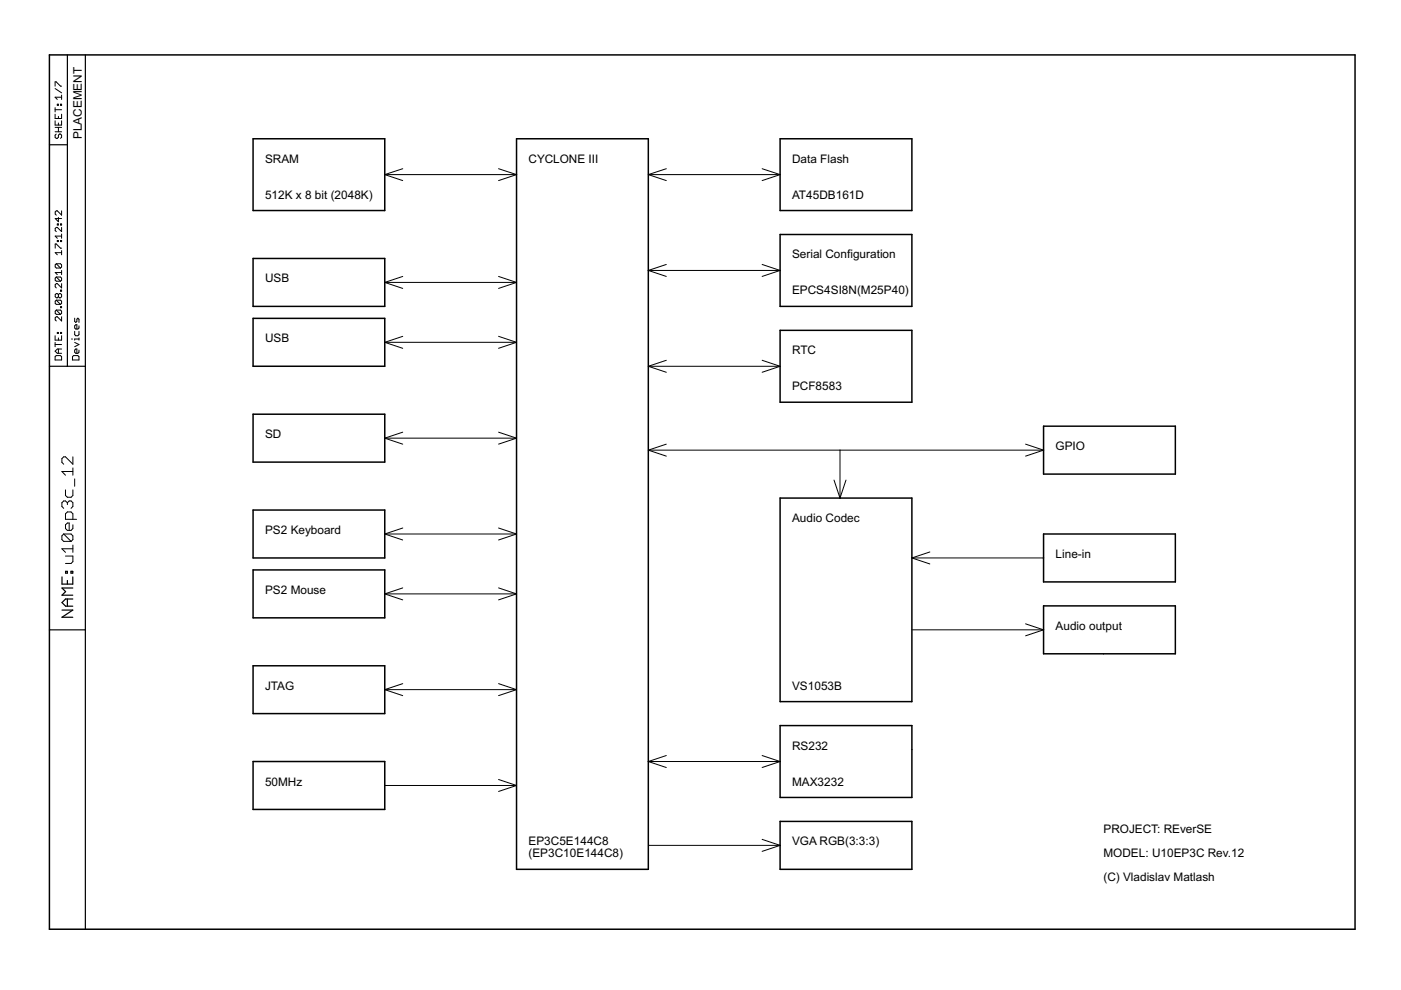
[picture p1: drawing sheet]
<svg xmlns="http://www.w3.org/2000/svg" width="297mm" height="210mm" viewBox="0 0 297 210" stroke-linecap="round" stroke-linejoin="round" font-family="sans-serif">
<g fill="#000" stroke="#000" stroke-width=".32">
<path d="M10.5 11.6v185.4zM10.5 11.6h276.8zM53.7 29.4h27.9zM81.6 29.4v7.6zM81.6 37v7.6zM109.5 29.4h28zM109.5 29.4v7.6zM137.5 29.4v27.9zM165.4 29.4h27.9zM193.3 29.4v15.2zM53.7 29.4v15.2zM53.7 54.8h27.9z"/>
<path d="M53.7 44.6h27.9zM81.6 54.8v5.1zM81.6 59.9v5.1zM137.5 57.3v104.2zM165.4 29.4v15.2zM165.4 49.7h27.9zM165.4 49.7v7.6zM165.4 44.6h27.9zM193.3 49.7v15.3zM53.7 54.8v10.2zM53.7 67.5h27.9zM53.7 67.5v10.2z"/>
<path d="M53.7 65h27.9zM81.6 67.5v10.2zM53.7 77.7h27.9zM165.4 57.3v7.7zM165.4 70h27.9zM165.4 65h27.9zM193.3 70v15.3zM53.7 87.8h27.9zM53.7 87.8v10.2zM81.6 87.8v5.1zM81.6 92.9v5.1zM53.7 98h27.9z"/>
<path d="M165.4 70v15.3zM165.4 85.3h27.9zM221.3 90.4h27.9zM221.3 90.4v5zM249.2 90.4v10.1zM53.7 108.1h27.9zM53.7 108.1v10.2zM81.6 108.1v10.2zM53.7 118.3h27.9zM165.4 105.6h12.7zM178.1 105.6h15.2zM193.3 105.6v43.2z"/>
<path d="M221.3 95.4v5.1zM221.3 113.2h27.9zM221.3 113.2v5.1zM221.3 100.5h27.9zM249.2 113.2v10.2zM53.7 120.8h27.9zM53.7 120.8v10.2zM81.6 120.8v10.2zM53.7 131h27.9zM221.3 118.3v5.1zM221.3 128.5h27.9zM221.3 133.5v5.1z"/>
<path d="M221.3 128.5v5zM221.3 138.6h12.7zM221.3 123.4h27.9zM249.2 128.5v10.1zM234 138.6h15.2zM53.7 141.2h27.9zM53.7 141.2v10.1zM81.6 141.2v5zM81.6 146.2v5.1zM53.7 151.3h27.9zM165.4 105.6v43.2zM165.4 153.8h27.9z"/>
<path d="M165.4 148.8h27.9zM193.3 153.8v5.1zM193.3 158.9v10.2zM53.7 161.5h27.9zM53.7 161.5v10.1zM81.6 161.5v5zM81.6 166.5v5.1zM53.7 171.6h27.9zM137.5 161.5v22.8zM165.4 174.2h27.9zM165.4 174.2v5zM165.4 161.5v7.6z"/>
<path d="M165.4 153.8v7.7zM193.3 174.2v10.1zM165.4 169.1h27.9zM10.5 197h276.8zM109.5 37v147.3zM109.5 184.3h28zM165.4 179.2v5.1zM165.4 184.3h27.9zM287.3 11.6v185.4z"/>
</g>
<g fill="#000" stroke="#000" stroke-width=".21">
<path d="M11.7 17.4v.9zM11.7 17.4h.2zM11.9 17.4l.9 .9zM12.8 18.3h.3zM11.7 18.8l1.4 .9zM11.7 28.7v.4zM11.7 29.1l.2 .2zM11.7 27h1.4zM11.7 25.6v.9zM11.7 26.5h1.4zM11.7 24.2v.9zM11.7 25.1h1.4z"/>
<path d="M11.7 22.8v.9zM11.7 20.6h1.4zM11.9 28.4l-.2 .3zM11.9 29.3h.2zM12.1 29.3l.3-.2zM12.1 22.1v.2zM12.1 22.1h.3zM11.7 20.6l.4 .5zM12.4 28.7v.4zM12.4 28.7l.2-.3zM12.4 27v.9zM12.4 26.1v.4z"/>
<path d="M12.4 24.7v.4zM12.4 22.1v.2zM12.1 22.3h.3zM12.6 28.4h.2zM12.8 28.4l.3 .3zM12.8 22.1v.2zM12.8 22.1h.3zM13.1 28.7v.4zM13.1 29.1l-.3 .2zM11.7 27.9h1.4zM13.1 25.6v.9zM13.1 24.2v.9z"/>
<path d="M11.7 23.3h1.4zM13.1 22.1v.2zM12.8 22.3h.3zM13.1 20.2v.9zM81.6 37h27.9zM81.6 37l3.8-1.2zM81.6 37l3.8 1.3zM105.7 35.8l3.8 1.2zM105.7 38.3l3.8-1.3zM137.5 37h27.9zM137.5 37l3.8-1.2zM137.5 37l3.8 1.3z"/>
<path d="M161.6 35.8l3.8 1.2zM161.6 38.3l3.8-1.3zM11.7 59v.4zM11.7 59l.2-.3zM11.7 57.8h1.4zM11.7 56.2v.4zM11.7 56.2l.2-.3zM11.7 53.6h1.4zM11.7 51.7v.9zM11.7 51.7h.2zM11.7 50.1h1.4zM11.7 48.4v.5z"/>
<path d="M11.7 48.9l.2 .2zM11.7 46.3l.7 .7zM11.7 44.9v.5zM11.7 45.4l.2 .2zM11.7 59.4l.2 .2zM11.9 58.7h.9zM11.7 56.6l.2 .2zM11.9 55.9h.9zM11.9 51.7l.9 .9zM11.7 48.4l.2-.2zM11.9 44.7l-.2 .2zM11.7 57.8l.4 .4z"/>
<path d="M11.7 53.6l.4 .4zM12.1 51v.2zM12.1 51h.3zM11.7 50.1l.4 .4zM11.9 48.2h.2zM12.1 47.5v.2zM12.1 47.5h.3zM11.9 44.7h.2zM12.4 51v.2zM12.1 51.2h.3zM12.4 47.5v.2zM12.1 47.7h.3z"/>
<path d="M12.4 46.1v.9zM11.9 59.6h.9zM12.8 58.7l.3 .3zM11.9 58.7l.9 .9zM11.9 56.8h.9zM12.8 55.9l.3 .3zM11.9 55.9l.9 .9zM12.8 52.6h.3zM12.8 51v.2zM12.8 51h.3zM12.8 47.5v.2zM12.8 47.5h.3z"/>
<path d="M13.1 59v.4zM12.8 59.6l.3-.2zM13.1 57.3v.9zM13.1 56.2v.4zM13.1 56.6l-.3 .2zM13.1 53.1v.9zM13.1 51v.2zM12.8 51.2h.3zM13.1 49.6v.9zM13.1 48.2v.9zM12.1 48.2l1 .9zM13.1 47.5v.2z"/>
<path d="M12.8 47.7h.3zM11.7 46.3h1.4zM13.1 44.7v.9zM12.1 44.7l1 .9zM81.6 59.9h27.9zM81.6 59.9l3.8-1.3zM81.6 59.9l3.8 1.3zM105.7 58.6l3.8 1.3zM105.7 61.2l3.8-1.3zM137.5 57.3h27.9zM137.5 57.3l3.8-1.2zM137.5 57.3l3.8 1.3z"/>
<path d="M161.6 56.1l3.8 1.2zM161.6 58.6l3.8-1.3zM11.7 76.3h1.4zM11.7 75.6v.7zM11.7 74.5l.4-.5zM11.7 72.6v.9zM11.7 71.2v.9zM11.7 72.1h1.4zM11.7 67.4v.4zM11.7 67.8l.2 .3zM11.7 66v.4zM11.7 66l.2-.3z"/>
<path d="M11.7 63.9v.4zM11.7 63.9l.2-.3zM11.7 62.5v.4zM11.7 62.5l.2-.2zM11.7 60.4v.4zM11.7 60.8l.2 .2zM11.9 75.4l-.2 .2zM11.7 67.4l.2-.2zM11.7 66.4l.2 .3zM11.9 65.7h.9zM11.7 64.3l.2 .2zM11.9 63.6h.9z"/>
<path d="M11.7 62.9l.2 .2zM11.9 62.3h.2zM11.9 60.1l-.2 .3zM11.7 74.5l.4 .4zM12.1 74h1zM12.1 70.5v.2zM12.1 70.5h.3zM11.9 67.2h.2zM12.1 62.3l.3 .2zM11.9 63.1h.2zM11.9 60.1h.2zM12.4 74v.9z"/>
<path d="M12.4 71.6v.5zM12.4 70.5v.2zM12.1 70.7h.3zM12.4 62.5l.2-.2zM12.4 62.9l-.3 .2zM12.4 62.5v.4zM12.6 62.3h.2zM12.4 62.9l.2 .2zM11.9 75.4h.9zM12.8 70.5v.2zM12.8 70.5h.3zM11.9 66.7h.9z"/>
<path d="M12.8 65.7l.3 .3zM11.9 65.7l.9 1zM12.8 65v.2zM12.8 65h.3zM11.9 64.5h.9zM12.8 63.6l.3 .3zM11.9 63.6l.9 .9zM12.8 62.3l.3 .2zM12.6 63.1h.2zM12.8 61.5v.2zM12.8 61.5h.3zM13.1 75.6v.7z"/>
<path d="M12.8 75.4l.3 .2zM12.1 74.9h1zM11.7 73h1.4zM13.1 71.2v.9zM13.1 70.5v.2zM12.8 70.7h.3zM13.1 67.2v.9zM12.1 67.2l1 .9zM13.1 66v.4zM13.1 66.4l-.3 .3zM12.8 65.2h.3zM13.1 65v.2z"/>
<path d="M13.1 63.9v.4zM12.8 64.5l.3-.2zM13.1 62.5v.4zM13.1 62.9l-.3 .2zM12.8 61.7h.3zM13.1 61.5v.2zM13.1 60.1v.9zM12.1 60.1l1 .9zM15.2 71.9h.2zM15.4 76.3h1.3zM15.4 75.6v.7zM15.6 75.4l-.2 .2z"/>
<path d="M15.8 74.2v.5zM15.8 74.2l.3-.2zM15.8 73.5l.9-.5zM15.8 71.9v.2zM15.8 71.9h.9zM15.8 70.3v.7zM15.8 71l.3 .2zM15.8 69.1v.4zM15.8 69.1l.3-.2zM15.8 67.5v.6zM15.8 74.7l.3 .2zM16.1 74h.2z"/>
<path d="M16.1 71.2h.4zM15.8 69.5l.3 .3zM16.1 68.9h.2zM15.8 68.1l.3 .3zM16.3 74v.9zM16.3 68.9v.9zM16.3 67.7v.4zM16.3 68.1l-.2 .3zM15.6 75.4h.9zM16.1 74.9h.4zM16.5 71.2l.2-.2zM16.1 69.8h.4z"/>
<path d="M16.5 67.5l-.2 .2zM16.7 75.6v.7zM16.5 75.4l.2 .2zM16.7 74.2v.5zM16.7 74.7l-.2 .2zM15.8 72.6l.9 .4zM16.7 71.6v.5zM16.7 70.3v.7zM16.7 69.1v.4zM16.7 69.5l-.2 .3zM16.7 67.7v.7zM16.5 67.5l.2 .2z"/>
<path d="M81.6 72.6h27.9zM81.6 72.6l3.8-1.3zM81.6 72.6l3.8 1.3zM105.7 71.3l3.8 1.3zM105.7 73.9l3.8-1.3zM137.5 77.7h27.9zM137.5 77.7l3.8-1.3zM137.5 77.7l3.8 1.2zM161.6 76.4l3.8 1.3zM161.6 78.9l3.8-1.2zM13.1 100h2.4zM13.1 97.2v.8z"/>
<path d="M13.1 98l.4 .4zM13.5 96.9l-.4 .3zM13.5 96.9h.4zM15.5 96.9v1.5zM13.9 96.9l1.6 1.5zM81.6 92.9h27.9zM81.6 92.9l3.8-1.3zM81.6 92.9l3.8 1.3zM105.7 91.6l3.8 1.3zM105.7 94.2l3.8-1.3zM137.5 95.4h40.6zM137.5 95.4l3.8-1.2z"/>
<path d="M137.5 95.4l3.8 1.3zM178.1 95.4h43.2zM178.1 95.4v10.2zM217.4 94.2l3.9 1.2zM217.4 96.7l3.9-1.3zM13.1 116.4h2.4zM13.1 113.6v.8zM13.5 113.2l-.4 .4zM13.1 106.6v.8zM13.1 106.6l.4-.4zM13.1 114.4l.4 .4zM13.5 113.2h1.6z"/>
<path d="M13.1 107.4l.4 .4zM13.5 106.2h.4zM13.9 119.5h1.2zM13.1 116.4l.8 .7zM13.9 111.3v.8zM13.9 111.3l.4-.4zM13.9 108.9v1.2zM13.9 108.9l.4-.4zM13.9 106.2l.4 .4zM13.9 103.9v1.2zM13.9 105.1l.4 .3zM13.1 100l.8 .8z"/>
<path d="M13.9 112.1l.4 .4zM14.3 110.9h.4zM14.3 108.5h.8zM14.3 106.6v.4zM14.3 106.6l.4-.4zM14.3 105.4h.8zM14.7 110.9v1.6zM14.7 106.2h.4zM15.1 119.5l.4-.4zM13.5 114.8h1.6zM15.1 113.2l.4 .4zM13.5 113.2l1.6 1.6z"/>
<path d="M14.3 112.5h.8zM15.1 108.5l.4 .4zM15.1 106.2l.4 .4zM15.1 105.4l.4-.3zM15.5 117.9v1.2zM13.9 117.9h1.6zM15.5 115.6v1.5zM15.5 113.6v.8zM15.5 114.4l-.4 .4zM15.5 111.3v.8zM15.5 112.1l-.4 .4zM15.5 108.9v1.2z"/>
<path d="M15.5 106.6v.8zM15.5 107.4l-.4 .4zM15.5 103.9v1.2zM15.5 99.2v1.6zM15.8 101.5v1.6zM13.9 110.1h2.3zM81.6 113.2h27.9zM81.6 113.2l3.8-1.2zM81.6 113.2l3.8 1.3zM105.7 112l3.8 1.2zM105.7 114.5l3.8-1.3zM176.8 101.8l1.3 3.8z"/>
<path d="M179.4 101.8l-1.3 3.8zM193.3 118.3h28zM193.3 118.3l3.8-1.3zM193.3 118.3l3.8 1.3zM81.6 125.9h27.9zM81.6 125.9l3.8-1.2zM81.6 125.9l3.8 1.3zM105.7 124.7l3.8 1.2zM105.7 127.2l3.8-1.3zM193.3 133.5h28zM217.4 132.3l3.9 1.2zM217.4 134.8l3.9-1.3z"/>
<path d="M81.6 146.2h27.9zM81.6 146.2l3.8-1.3zM81.6 146.2l3.8 1.3zM105.7 144.9l3.8 1.3zM105.7 147.5l3.8-1.3zM81.6 166.5h27.9zM105.7 165.3l3.8 1.2zM105.7 167.8l3.8-1.3zM137.5 179.2h27.9zM137.5 161.5h27.9zM137.5 161.5l3.8-1.3zM137.5 161.5l3.8 1.2z"/>
<path d="M161.6 178l3.8 1.2zM161.6 160.2l3.8 1.3zM161.6 180.5l3.8-1.3zM161.6 162.7l3.8-1.2z"/>
</g>
<g fill="#000" stroke="#000" stroke-width=".25">
<path d="M14.3 11.6v19.1zM18.1 11.6v66.1zM10.5 30.7h3.8zM14.3 30.7v47zM10.5 77.7h3.8zM14.3 77.7h3.8zM18.1 77.7v55.8zM13.1 130.9l2.3-1.6zM13.1 127.8l.8-.8zM13.1 126.2l.8-.8zM13.1 124.7h2.3zM13.1 122.3v1.5z"/>
<path d="M13.1 123.8h2.3zM13.1 127.8l.8 .7zM13.9 127h1.5zM13.1 124.7l.8 .7zM13.9 121.1v.4zM13.9 121.1h.4zM14.3 127v1.5zM14.3 123.1v.7zM14.3 121.1v.4zM13.9 121.5h.4zM15 121.1v.4zM15 121.1h.4z"/>
<path d="M13.1 130.9h2.3zM13.1 129.3h2.3zM13.9 128.5h1.5zM13.1 126.2h2.3zM15.4 122.3v1.5zM15.4 121.1v.4zM15 121.5h.4zM10.5 133.5h7.6zM18.1 133.5v63.5z"/>
</g>
<g font-size="2.8">
<text x="17.3" y="29.5" transform="rotate(-90 17.3 29.5)">PLACEMENT</text>
<text x="56.2" y="34.5">SRAM</text>
<text x="112.1" y="34.5">CYCLONE III</text>
<text x="167.9" y="34.5">Data Flash</text>
<text x="56.2" y="42.1">512K x 8 bit (2048K)</text>
<text x="167.9" y="42.1">AT45DB161D</text>
<text x="56.2" y="59.9">USB</text>
<text x="167.9" y="54.8">Serial Configuration</text>
<text x="167.9" y="62.4">EPCS4SI8N(M25P40)</text>
<text x="56.2" y="72.6">USB</text>
<text x="167.9" y="75.1">RTC</text>
<text x="167.9" y="82.7">PCF8583</text>
<text x="56.2" y="92.9">SD</text>
<text x="223.8" y="95.4">GPIO</text>
<text x="56.2" y="113.2">PS2 Keyboard</text>
<text x="167.9" y="110.7">Audio Codec</text>
<text x="223.8" y="118.3">Line-in</text>
<text x="56.2" y="125.9">PS2 Mouse</text>
<text x="223.8" y="133.5">Audio output</text>
<text x="56.2" y="146.2">JTAG</text>
<text x="167.9" y="146.2">VS1053B</text>
<text x="167.9" y="158.9">RS232</text>
<text x="56.2" y="166.5">50MHz</text>
<text x="167.9" y="166.5">MAX3232</text>
<text x="112.1" y="179.2">EP3C5E144C8</text>
<text x="167.9" y="179.2">VGA RGB(3:3:3)</text>
<text x="234" y="176.7">PROJECT: REverSE</text>
<text x="112.1" y="181.8">(EP3C10E144C8)</text>
<text x="234" y="181.8">MODEL: U10EP3C Rev.12</text>
<text x="234" y="186.9">(C) Vladislav Matlash</text>
</g>
</svg>
